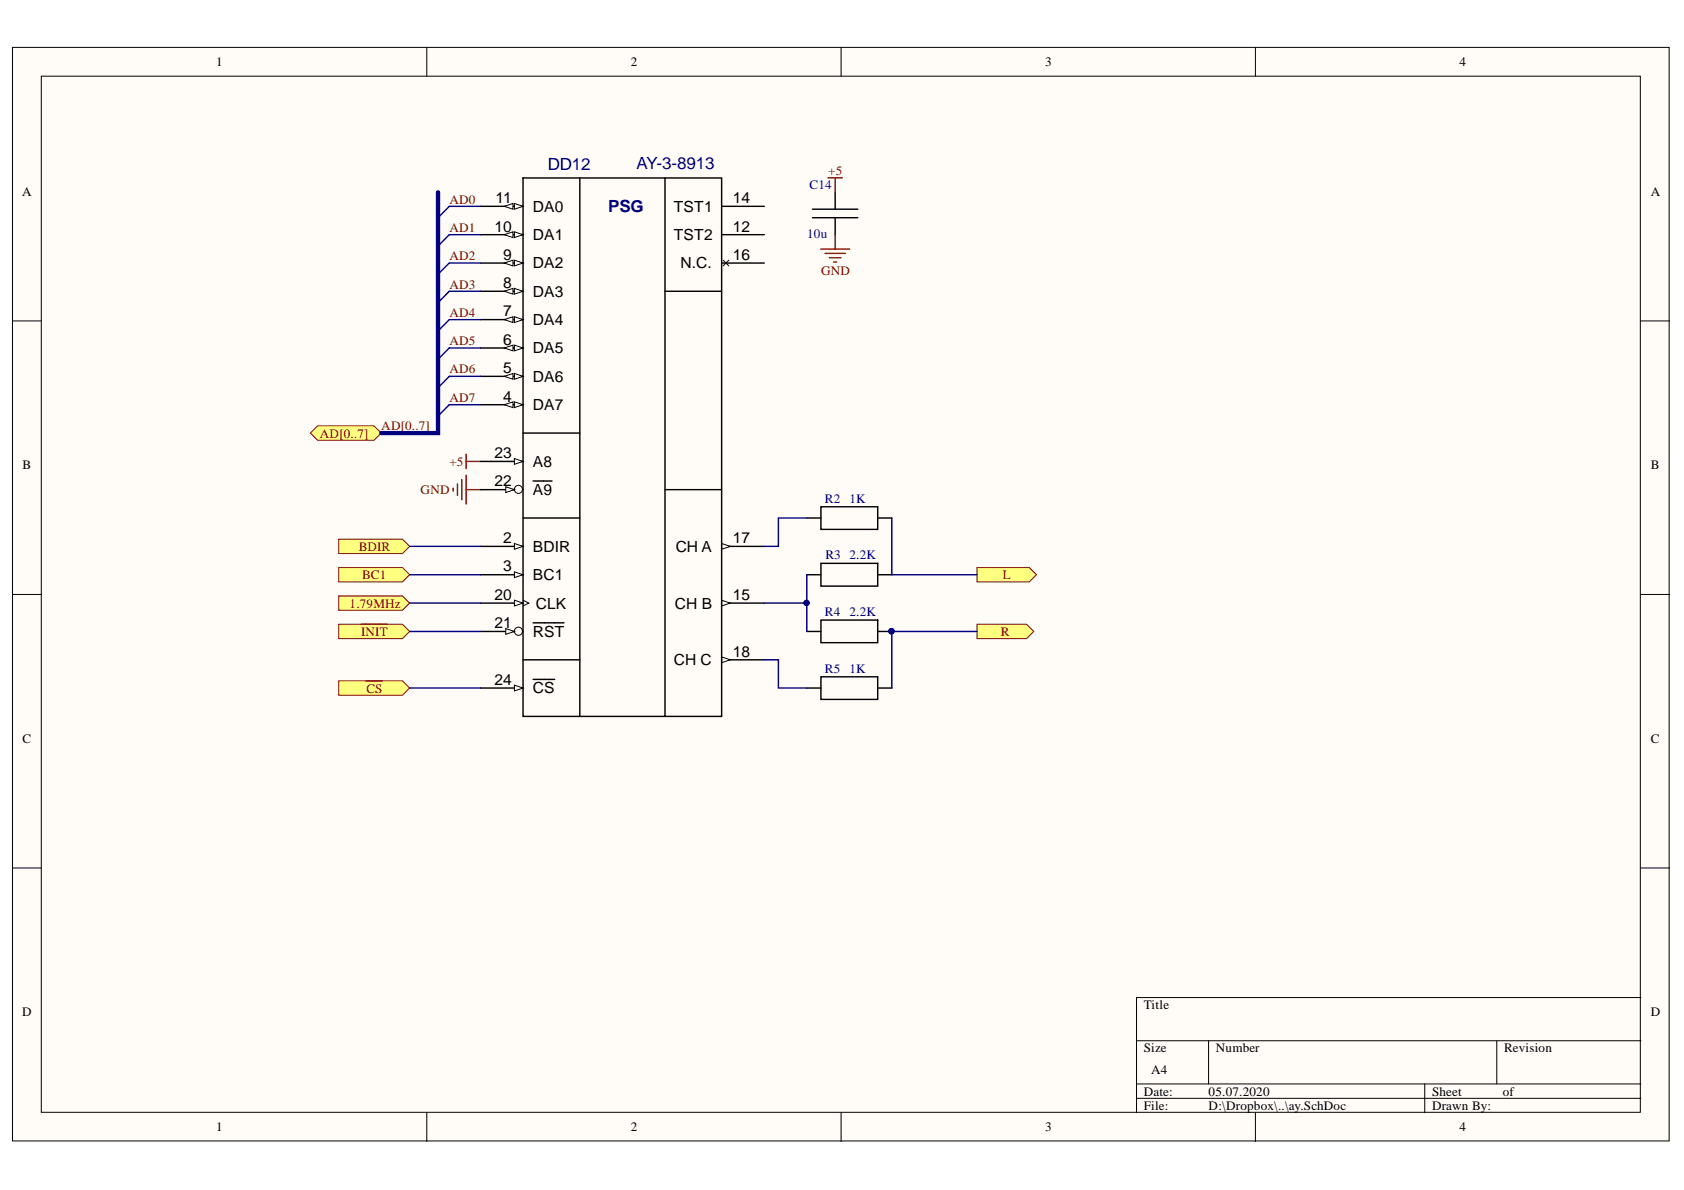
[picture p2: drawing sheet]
<svg xmlns="http://www.w3.org/2000/svg" width="297mm" height="210mm" viewBox="0 0 297 210" stroke-linecap="round" stroke-linejoin="round" font-family="sans-serif">
<g fill="#fffcf8" stroke="#000" stroke-width=".18">
<path d="M2.2 8.4h292.2v192.9h-292.2z"/>
<path d="M7.3 13.4h282v182.8h-282z"/>
</g>
<g fill="none" stroke="#000" stroke-width=".18">
<path d="M75.3 8.4v5M148.4 8.4v5M221.4 8.4v5M2.2 56.6h5.1M289.4 56.6h5.1M2.2 104.9h5.1M289.4 104.9h5.1M2.2 153.1h5.1M289.4 153.1h5.1M289.4 176h-88.9v20.3M75.3 196.3v5.1M148.4 196.3v5.1"/>
<path d="M200.5 183.6h88.9M200.5 191.2h88.9M200.5 193.7h88.9M213.2 183.6v7.6M221.4 196.3v5.1M251.3 191.2v5.1M264 183.6v7.6"/>
</g>
<path d="M79.2 36.4l-1.9 2M79.2 46.4l-1.9 2M79.2 41.4l-1.9 2M79.2 51.4l-1.9 2M79.2 56.4l-1.9 2M79.2 61.4l-1.9 2M79.2 66.4l-1.9 2M79.2 71.4l-1.9 2" fill="none" stroke="#000080" stroke-width=".25"/>
<path d="M79.9 86.1v.5M80.7 85.4v2M81.5 84.6v3.5M82.2 80.1v2.6M82.2 83.8v5.1M82.2 81.4h2.6M82.2 86.4h2.6" fill="none" stroke="#800000" stroke-width=".25"/>
<g fill="#ffff80" stroke="#800000" stroke-width=".18">
<path d="M172.3 100.1h9.3l1.2 1.3-1.2 1.2h-9.3z" fill-rule="evenodd"/>
<path d="M172.3 110.1h8.8l1.2 1.3-1.2 1.3h-8.8z" fill-rule="evenodd"/>
<path d="M54.7 76.4l1.3-1.3h10l1.2 1.3-1.2 1.3h-10z" fill-rule="evenodd"/>
<path d="M59.7 100.1h11.3l1.3 1.3-1.3 1.2h-11.3z" fill-rule="evenodd"/>
<path d="M59.7 105.1h11.3l1.3 1.3-1.3 1.2h-11.3z" fill-rule="evenodd"/>
<path d="M59.7 110.1h11.3l1.3 1.3-1.3 1.3h-11.3z" fill-rule="evenodd"/>
</g>
<path d="M63.7 110.1h4.6" fill="none" stroke="#800000" stroke-width=".25"/>
<path d="M59.7 120.1h11.3l1.3 1.3-1.3 1.2h-11.3z" fill-rule="evenodd" fill="#ffff80" stroke="#800000" stroke-width=".18"/>
<path d="M64.6 120.1h2.8" fill="none" stroke="#800000" stroke-width=".25"/>
<path d="M127.3 116.4h7.5" fill="none" stroke="#000" stroke-width=".25"/>
<path d="M127.3 115.9l1.5 .5-1.5 .5z" fill="#fffcf8"/>
<path d="M127.3 115.9l1.5 .5-1.5 .5z" fill="none" stroke="#000" stroke-width=".18"/>
<path d="M127.3 106.4h7.5" fill="none" stroke="#000" stroke-width=".25"/>
<path d="M127.3 105.9l1.5 .5-1.5 .5z" fill="#fffcf8"/>
<path d="M127.3 105.9l1.5 .5-1.5 .5z" fill="none" stroke="#000" stroke-width=".18"/>
<path d="M127.3 96.4h7.5" fill="none" stroke="#000" stroke-width=".25"/>
<path d="M127.3 95.9l1.5 .5-1.5 .5z" fill="#fffcf8"/>
<path d="M127.5 45.9l1.1 1M128.6 45.9l-1.1 1M127.3 95.9l1.5 .5-1.5 .5z" fill="none" stroke="#000" stroke-width=".18"/>
<path d="M127.3 36.4h7.5M127.3 46.4h7.5M127.3 41.4h7.5M84.8 96.4h7.5" fill="none" stroke="#000" stroke-width=".25"/>
<path d="M90.7 95.9l1.6 .5-1.6 .5z" fill="#fffcf8"/>
<path d="M90.7 95.9l1.6 .5-1.6 .5z" fill="none" stroke="#000" stroke-width=".18"/>
<path d="M84.8 101.4h7.5" fill="none" stroke="#000" stroke-width=".25"/>
<path d="M90.7 100.9l1.6 .5-1.6 .5z" fill="#fffcf8"/>
<path d="M90.7 100.9l1.6 .5-1.6 .5z" fill="none" stroke="#000" stroke-width=".18"/>
<path d="M84.8 86.4h7.5" fill="none" stroke="#000" stroke-width=".25"/>
<circle cx="91.4" cy="86.3" r=".71" fill="#fffcf8" stroke="#000" stroke-width=".18"/>
<path d="M89.2 85.9l1.5 .5-1.5 .5z" fill="#fffcf8"/>
<path d="M89.2 85.9l1.5 .5-1.5 .5z" fill="none" stroke="#000" stroke-width=".18"/>
<path d="M84.8 81.4h7.5M94 84.8h3.4" fill="none" stroke="#000" stroke-width=".25"/>
<path d="M90.7 80.9l1.6 .5-1.6 .5z" fill="#fffcf8"/>
<path d="M90.7 80.9l1.6 .5-1.6 .5z" fill="none" stroke="#000" stroke-width=".18"/>
<path d="M84.8 111.4h7.5" fill="none" stroke="#000" stroke-width=".25"/>
<circle cx="91.4" cy="111.3" r=".72" fill="#fffcf8" stroke="#000" stroke-width=".18"/>
<path d="M89.2 110.9l1.5 .5-1.5 .5z" fill="#fffcf8"/>
<path d="M89.2 110.9l1.5 .5-1.5 .5zM92.3 105.9l1 .5-1 .5" fill="none" stroke="#000" stroke-width=".18"/>
<path d="M84.8 106.4h7.5M94 109.9h5.5" fill="none" stroke="#000" stroke-width=".25"/>
<path d="M90.7 105.9l1.6 .5-1.6 .5z" fill="#fffcf8"/>
<path d="M90.7 105.9l1.6 .5-1.6 .5z" fill="none" stroke="#000" stroke-width=".18"/>
<path d="M84.8 36.4h7.5" fill="none" stroke="#000" stroke-width=".25"/>
<path d="M90.7 35.9l1.6 .5-1.6 .5z" fill="#fffcf8"/>
<path d="M90.7 35.9l1.6 .5-1.6 .5z" fill="none" stroke="#000" stroke-width=".18"/>
<path d="M89 36.4l1.5-.5v1z" fill="#fffcf8"/>
<path d="M89 36.4l1.5-.5v1z" fill="none" stroke="#000" stroke-width=".18"/>
<path d="M84.8 41.4h7.5" fill="none" stroke="#000" stroke-width=".25"/>
<path d="M90.7 40.9l1.6 .5-1.6 .5z" fill="#fffcf8"/>
<path d="M90.7 40.9l1.6 .5-1.6 .5z" fill="none" stroke="#000" stroke-width=".18"/>
<path d="M89 41.4l1.5-.5v1z" fill="#fffcf8"/>
<path d="M89 41.4l1.5-.5v1z" fill="none" stroke="#000" stroke-width=".18"/>
<path d="M84.8 46.4h7.5" fill="none" stroke="#000" stroke-width=".25"/>
<path d="M90.7 45.9l1.6 .5-1.6 .5z" fill="#fffcf8"/>
<path d="M90.7 45.9l1.6 .5-1.6 .5z" fill="none" stroke="#000" stroke-width=".18"/>
<path d="M89 46.4l1.5-.5v1z" fill="#fffcf8"/>
<path d="M89 46.4l1.5-.5v1z" fill="none" stroke="#000" stroke-width=".18"/>
<path d="M84.8 51.4h7.5" fill="none" stroke="#000" stroke-width=".25"/>
<path d="M90.7 50.9l1.6 .5-1.6 .5z" fill="#fffcf8"/>
<path d="M90.7 50.9l1.6 .5-1.6 .5z" fill="none" stroke="#000" stroke-width=".18"/>
<path d="M89 51.4l1.5-.5v1z" fill="#fffcf8"/>
<path d="M89 51.4l1.5-.5v1z" fill="none" stroke="#000" stroke-width=".18"/>
<path d="M84.8 56.4h7.5" fill="none" stroke="#000" stroke-width=".25"/>
<path d="M90.7 55.9l1.6 .5-1.6 .5z" fill="#fffcf8"/>
<path d="M90.7 55.9l1.6 .5-1.6 .5z" fill="none" stroke="#000" stroke-width=".18"/>
<path d="M89 56.4l1.5-.5v1z" fill="#fffcf8"/>
<path d="M89 56.4l1.5-.5v1z" fill="none" stroke="#000" stroke-width=".18"/>
<path d="M84.8 61.4h7.5" fill="none" stroke="#000" stroke-width=".25"/>
<path d="M90.7 60.9l1.6 .5-1.6 .5z" fill="#fffcf8"/>
<path d="M90.7 60.9l1.6 .5-1.6 .5z" fill="none" stroke="#000" stroke-width=".18"/>
<path d="M89 61.4l1.5-.5v1z" fill="#fffcf8"/>
<path d="M89 61.4l1.5-.5v1z" fill="none" stroke="#000" stroke-width=".18"/>
<path d="M84.8 66.4h7.5" fill="none" stroke="#000" stroke-width=".25"/>
<path d="M90.7 65.9l1.6 .5-1.6 .5z" fill="#fffcf8"/>
<path d="M90.7 65.9l1.6 .5-1.6 .5z" fill="none" stroke="#000" stroke-width=".18"/>
<path d="M89 66.4l1.5-.5v1z" fill="#fffcf8"/>
<path d="M89 66.4l1.5-.5v1z" fill="none" stroke="#000" stroke-width=".18"/>
<path d="M84.8 71.4h7.5" fill="none" stroke="#000" stroke-width=".25"/>
<path d="M90.7 70.9l1.6 .5-1.6 .5z" fill="#fffcf8"/>
<path d="M90.7 70.9l1.6 .5-1.6 .5z" fill="none" stroke="#000" stroke-width=".18"/>
<path d="M89 71.4l1.5-.5v1z" fill="#fffcf8"/>
<path d="M89 71.4l1.5-.5v1z" fill="none" stroke="#000" stroke-width=".18"/>
<path d="M92.3 31.4h10v95h-10zM102.3 31.4h15v95h-15M117.3 31.4h10v95h-10M117.3 51.4h10M92.3 76.4h10M92.3 91.4h10M117.3 86.4h10M92.3 116.4h10M84.8 121.4h7.5" fill="none" stroke="#000" stroke-width=".25"/>
<path d="M90.7 120.9l1.6 .5-1.6 .5z" fill="#fffcf8"/>
<path d="M90.7 120.9l1.6 .5-1.6 .5z" fill="none" stroke="#000" stroke-width=".18"/>
<path d="M94 119.8h3.8" fill="none" stroke="#000" stroke-width=".25"/>
<path d="M59.7 95.1h11.3l1.3 1.3-1.3 1.2h-11.3z" fill-rule="evenodd" fill="#ffff80" stroke="#800000" stroke-width=".18"/>
<g fill="none" stroke="#000" stroke-width=".25">
<path d="M143.3 38.4h8M143.3 36.9h8M147.3 33.9v3M147.3 38.4v3M142.3 91.4h2.5M144.8 89.4h10v4h-10zM144.8 99.4h10v4h-10zM154.8 91.4h2.5M142.3 101.4h2.5M142.3 111.4h2.5M144.8 109.4h10v4h-10zM144.8 119.4h10v4h-10z"/>
<path d="M154.8 101.4h2.5M154.8 111.4h2.5M142.3 121.4h2.5M154.8 121.4h2.5"/>
</g>
<g fill="none" stroke="#000080" stroke-width=".25">
<path d="M79.2 36.4h5.6M79.2 56.4h5.6M79.2 51.4h5.6M79.2 46.4h5.6M79.2 41.4h5.6M79.2 71.4h5.6M79.2 66.4h5.6M79.2 61.4h5.6M72.3 96.4h12.5M142.3 91.4h-5v5h-2.5M157.3 91.4v10h15M72.3 106.4h12.5"/>
<path d="M72.3 111.4h12.5M72.3 101.4h12.5M134.8 116.4h2.5v5h5M134.8 106.4h7.5M142.3 101.4v10M172.3 111.4h-15v10M72.3 121.4h12.5"/>
</g>
<circle cx="142.3" cy="106.3" r=".46" fill="#000080" stroke="#000080" stroke-width=".18"/>
<path d="M77.3 33.9v42.5h-10.1" fill="none" stroke="#000080" stroke-width=".76"/>
<path d="M146 31.4h2.6M147.3 31.4v2.5M144.8 43.9h5.1M145.5 44.7h3.6M146.3 45.5h2M147.1 46.2h.5M147.3 41.4v2.5" fill="none" stroke="#800000" stroke-width=".25"/>
<g font-size="3" fill="#000080">
<text x="96.6" y="29.9">DD12</text>
<text x="112.3" y="29.8">AY-3-8913</text>
<text x="107.3" y="37.5">PSG</text>
</g>
<g font-size="2.7">
<text x="87.4" y="35.8">11</text>
<text x="129.3" y="35.8">14</text>
<text x="87.2" y="40.8">10</text>
<text x="94" y="37.4">DA0</text>
<text x="118.9" y="37.4">TST1</text>
<text x="129.3" y="40.8">12</text>
<text x="88.7" y="45.8">9</text>
<text x="94" y="42.4">DA1</text>
<text x="94" y="47.3">DA2</text>
<text x="118.9" y="42.4">TST2</text>
<text x="120" y="47.3">N.C.</text>
<text x="129.3" y="45.8">16</text>
<text x="88.7" y="50.8">8</text>
<text x="94" y="52.3">DA3</text>
<text x="88.7" y="55.8">7</text>
<text x="94" y="57.3">DA4</text>
<text x="88.7" y="60.8">6</text>
<text x="88.7" y="65.8">5</text>
<text x="94" y="62.3">DA5</text>
<text x="88.7" y="70.8">4</text>
<text x="94" y="67.3">DA6</text>
<text x="94" y="72.4">DA7</text>
<text x="87.2" y="80.8">23</text>
<text x="94" y="82.3">A8</text>
<text x="87.2" y="85.8">22</text>
<text x="94" y="87.3">A9</text>
<text x="88.7" y="95.8">2</text>
<text x="129.3" y="95.8">17</text>
<text x="88.7" y="100.8">3</text>
<text x="94" y="97.3">BDIR</text>
<text x="119.2" y="97.3">CH A</text>
<text x="87.2" y="105.8">20</text>
<text x="94" y="102.3">BC1</text>
<text x="94.5" y="107.4">CLK</text>
<text x="119" y="107.4">CH B</text>
<text x="129.3" y="105.8">15</text>
<text x="87.2" y="110.8">21</text>
<text x="94" y="112.3">RST</text>
<text x="118.9" y="117.3">CH C</text>
<text x="129.3" y="115.8">18</text>
<text x="87.2" y="120.8">24</text>
<text x="94" y="122.3">CS</text>
</g>
<g font-size="2.3">
<text x="38.2" y="11.7">1</text>
<text x="111.2" y="11.7">2</text>
<text x="184.3" y="11.7">3</text>
<text x="257.4" y="11.7">4</text>
<text x="3.9" y="34.5">A</text>
<text x="291.2" y="34.5">A</text>
<text x="4" y="82.8">B</text>
<text x="291.2" y="82.8">B</text>
<text x="4" y="131">C</text>
<text x="291.2" y="131">C</text>
<text x="3.9" y="179.3">D</text>
<text x="201.8" y="178">Title</text>
<text x="291.2" y="179.3">D</text>
<text x="201.8" y="185.6">Size</text>
<text x="214.5" y="185.6">Number</text>
<text x="265.3" y="185.6">Revision</text>
<text x="203" y="189.4">A4</text>
<text x="201.8" y="193.2">Date:</text>
<text x="201.8" y="195.8">File:</text>
<text x="213.2" y="193.2">05.07.2020</text>
<text x="213.2" y="195.8">D:\Dropbox\..\ay.SchDoc</text>
<text x="252.6" y="193.2">Sheet</text>
<text x="252.6" y="195.8">Drawn By:</text>
<text x="265.1" y="193.2">of</text>
<text x="38.2" y="199.6">1</text>
<text x="111.2" y="199.6">2</text>
<text x="184.3" y="199.6">3</text>
<text x="257.4" y="199.6">4</text>
</g>
<g font-size="2.3" fill="#800000">
<text x="79.3" y="35.9">AD0</text>
<text x="146.1" y="30.9">+5</text>
<text x="79.3" y="40.9">AD1</text>
<text x="79.3" y="45.9">AD2</text>
<text x="79.3" y="50.9">AD3</text>
<text x="144.8" y="48.5">GND</text>
<text x="79.3" y="55.9">AD4</text>
<text x="79.3" y="60.9">AD5</text>
<text x="79.3" y="65.9">AD6</text>
<text x="79.3" y="70.9">AD7</text>
<text x="56.4" y="77.2">AD[0..7]</text>
<text x="67.3" y="75.9">AD[0..7]</text>
<text x="79.3" y="82.2">+5</text>
<text x="74.2" y="87.2">GND</text>
<text x="63.3" y="97.1">BDIR</text>
<text x="61.7" y="107.2">1.79MHz</text>
<text x="63.9" y="102.1">BC1</text>
<text x="176.9" y="102.1">L</text>
<text x="63.7" y="112.2">INIT</text>
<text x="176.6" y="112.2">R</text>
<text x="64.6" y="122.2">CS</text>
</g>
<g font-size="2.3" fill="#000080">
<text x="142.8" y="33.4">C14</text>
<text x="142.4" y="41.9">10u</text>
<text x="145.5" y="88.7">R2</text>
<text x="149.8" y="88.7">1K</text>
<text x="145.6" y="98.7">R3</text>
<text x="149.8" y="98.7">2.2K</text>
<text x="145.5" y="108.6">R4</text>
<text x="149.8" y="108.6">2.2K</text>
<text x="145.5" y="118.7">R5</text>
<text x="149.8" y="118.7">1K</text>
</g>
<text font-size="1.4" fill="#000080" x="154.2" y="111.8">PIR40</text>
</svg>
